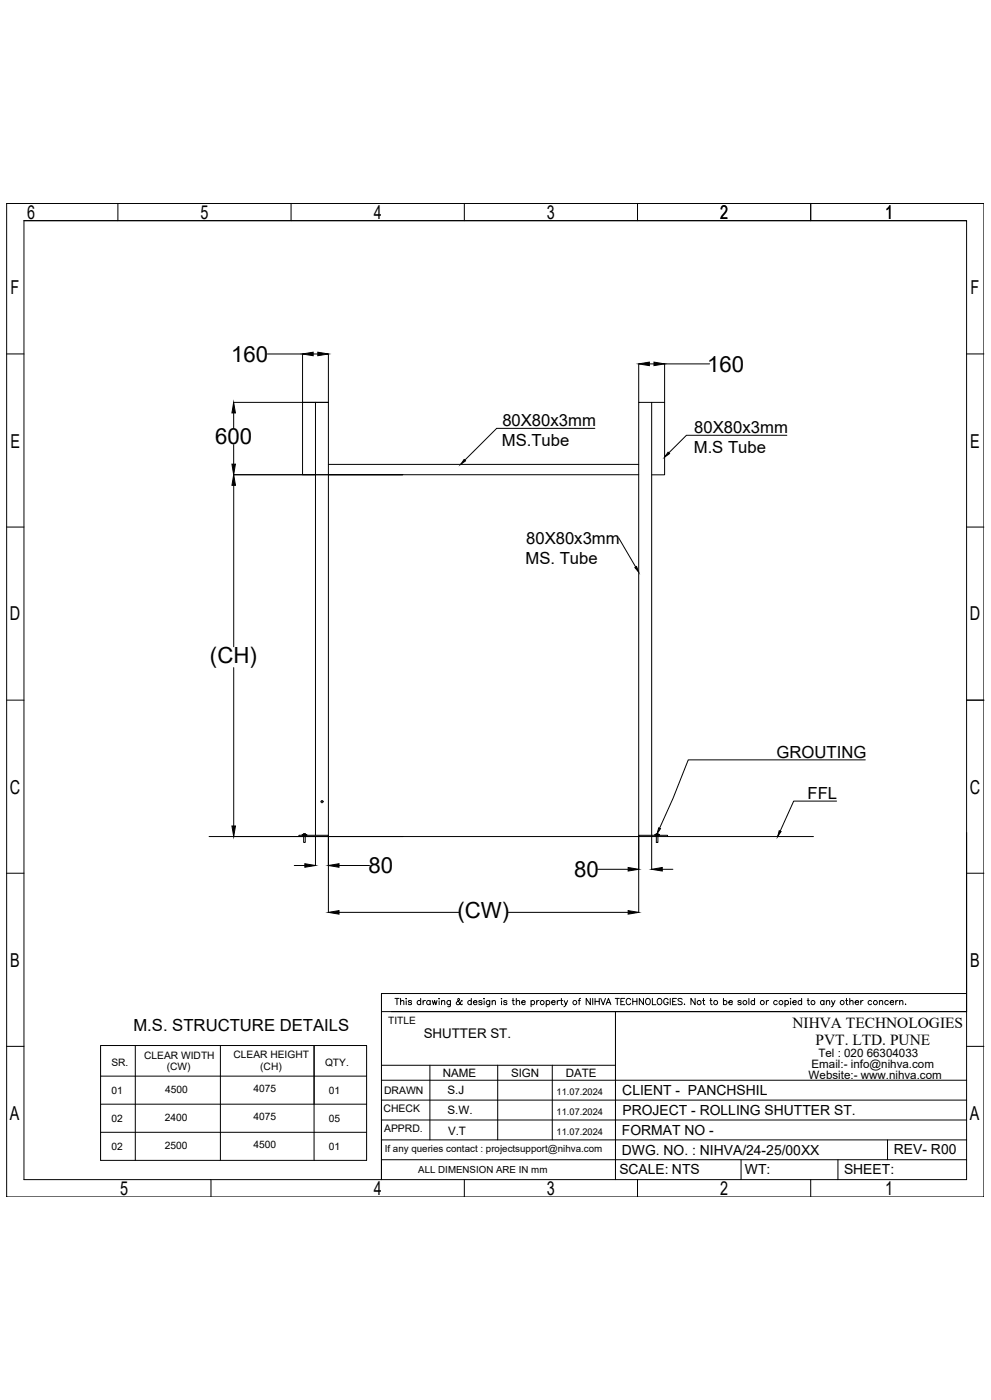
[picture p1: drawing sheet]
<svg xmlns="http://www.w3.org/2000/svg" width="841mm" height="1189mm" viewBox="0 0 841 1189" stroke-linecap="round" stroke-linejoin="round" font-family="sans-serif">
<!-- layer: 0 -->
<g fill="none" stroke="#000" stroke-width=".85">
<path d="M6 173h829v843h-829zM6 173h829M100 173v14M247 173v14M394 173v14M541 173v14M688 173v14M20 187h800v815h-800zM20 187h800M6 301h14M227 301h30v41M266 301h4"/>
<path d="M279 301v41M542 309v33M551 309h4M564 309v33M564 309h38M820 301h15M198 342h59M198 351v13M257 342h22M268 342v367M268 342h-11v61h11M268 342h11"/>
<path d="M279 342v368M553 342h11v61h-11M198 378v16M505 364h-83l-28 27M668 370h-85l-15 15M279 394h263M198 403h344M198 412v137M6 448h14M525 457l15 25M820 448h15M198 567v134"/>
<path d="M6 595h14M820 595h15M734 645h-150l-13 33-11 25M710 680h-36l-12 26M177 710h513M257 708h2l-1 1h1v6h-1v-6zM257 709h-1h3M258 709h21v1M259 709h-5v1M259 709h1h-1M268 710v25M279 710v65"/>
<path d="M542 710v-368h11v396M542 710v-1h25v1M542 710v65M557 708h2l-1 1v6h-1v-6h1zM557 709h-1h4h-1M820 707v137M250 735h9M288 735h26M507 738h26M562 738h9M6 742h14M820 742h15"/>
<path d="M288 775h101M431 775h102M324 844h496v15h-496zM324 859v143M332 859h488M335 848h4M337 848v5M340 851l1-1h1l1 3M340 848v5M344 848h.1M345 850v3M349 850h-1h-1v1l2 1-1 1-1-1"/>
<path d="M357 850a1.7 1.7 0 0 0-2 0 1.7 1.7 0 0 0 0 3 1.7 1.7 0 0 0 2-1M357 848v5M359 850v3M361 850h-1l-1 1M365 850a1.7 1.7 0 0 0-2 0 1.7 1.7 0 0 0 0 3 1.7 1.7 0 0 0 2-1M365 850v3M367 850l1 3 1-3 1 3 1-3M372 848h.1M373 850v3M375 851l1-1h1v3M375 850v3M382 850v4l-2 1"/>
<path d="M382 850a1.7 1.7 0 0 0-2 0 1.7 1.7 0 0 0 0 3 1.7 1.7 0 0 0 2-1M392 850a3 3 0 0 1-5 3v-2l3-2-1-1-1 1 1 1 2 3h1M400 850a1.7 1.7 0 0 0-2 0 1.7 1.7 0 0 0 0 3 1.7 1.7 0 0 0 2-1M400 848v5M402 851h3a1.7 1.7 0 0 0-2-1 1.7 1.7 0 0 0-2 2 1.7 1.7 0 0 0 2 1l2-1M409 850h-1h-1v1l2 1-1 1-2-1M411 848h.1M411 850v3M416 850l-1 4-2 1M416 850a1.7 1.7 0 0 0-3 0 1.7 1.7 0 0 0 0 3 1.7 1.7 0 0 0 3-1M418 851l1-1h1v3M418 850v3"/>
<path d="M425 848h.1M426 850v3M430 850h-1h-1v1l2 1-1 1-2-1M435 850h1M435 848v4l1 1h1M438 851l1-1h2v3M438 848v5M443 851h3a1.7 1.7 0 0 0-2-1 1.7 1.7 0 0 0-2 2 1.7 1.7 0 0 0 2 1l2-1M451 850a1.7 1.7 0 0 1 2 0 1.7 1.7 0 0 1 0 3 1.7 1.7 0 0 1-2-1M451 850v5M455 850v3M458 850h-2l-1 1"/>
<path d="M464 850a1.7 1.7 0 0 1 2 0 1.7 1.7 0 0 1 0 3 1.7 1.7 0 0 1-2-1M464 850v5M468 851h3a1.7 1.7 0 0 0-2-1 1.7 1.7 0 0 0-1 2 1.7 1.7 0 0 0 1 1l2-1M473 850v3M475 850h-1l-1 1M476 850h1M476 848v4l1 1h1M479 850l1 3 2-3M480 853l-2 2M491 850h2M493 848h-1v1v4M501 848v5l-4-5v5"/>
<path d="M503 848v5M505 848v5M505 850h4M509 848v5M510 848l2 5 2-5M514 853l2-5 2 5M515 851h3M522 848h4M522 859v143M524 848v5M527 850h2M530 848h-3v5h3"/>
<path d="M535 849a2 2 0 0 0-2-1 2 2 0 0 0-2 2v1a2 2 0 0 0 2 2 2 2 0 0 0 2-1M537 850h4M537 848v5M541 848v5M546 848v5l-3-5v5M548 849l1-1a2.5 2.5 0 0 1 3 3 2.5 2.5 0 0 1-3 2l-1-2zM554 848v5h3M558 849l1-1a2.5 2.5 0 0 1 3 3 2.5 2.5 0 0 1-3 2l-1-2zM567 849a1.9 1.9 0 0 0-2-1 1.9 1.9 0 0 0-2 2v1a1.9 1.9 0 0 0 2 2 1.9 1.9 0 0 0 2-2h-1M569 848v5M571 850h2M574 848h-3v5h3"/>
<path d="M579 849l-1-1-3 1 1 1 3 2-1 1-3-1M581 853h.1M590 848v5l-4-5v5M596 850h2M597 848v4v1h1M602 850h2M603 848v4v1h1M614 850a1.7 1.7 0 0 1 2 0 1.7 1.7 0 0 1 0 3 1.7 1.7 0 0 1-2-1M614 848v5M619 851h3a1.7 1.7 0 0 0-2-1 1.7 1.7 0 0 0-2 2 1.7 1.7 0 0 0 2 1l2-1M629 850h-1h-2v1l3 1-1 1-2-1M636 848v5"/>
<path d="M640 850a1.7 1.7 0 0 0-2 0 1.7 1.7 0 0 0 0 3 1.7 1.7 0 0 0 2-1M640 848v5M650 850v3M652 850h-1l-1 1M660 850a1.7 1.7 0 0 0-3 0 1.7 1.7 0 0 0 0 3 1.7 1.7 0 0 0 3-1M666 850a1.7 1.7 0 0 1 3 0 1.7 1.7 0 0 1 0 3 1.7 1.7 0 0 1-3-1M666 850v5M671 848h.1M671 850v3M673 851h3a1.7 1.7 0 0 0-2-1 1.7 1.7 0 0 0-2 2 1.7 1.7 0 0 0 2 1l2-1M680 850a1.7 1.7 0 0 0-2 0 1.7 1.7 0 0 0 0 3 1.7 1.7 0 0 0 2-1M680 848v5"/>
<path d="M685 850h2M686 848v4v1h1M699 850a1.7 1.7 0 0 0-2 0 1.7 1.7 0 0 0 0 3 1.7 1.7 0 0 0 2-1M699 850v3M701 851l2-1h1v3M701 850v3M706 850l1 3 2-3M707 853l-2 2M718 850h1M718 848v4l1 1h1M721 851l1-1h2v3M721 848v5"/>
<path d="M726 851h3a1.7 1.7 0 0 0-2-1 1.7 1.7 0 0 0-2 2 1.7 1.7 0 0 0 2 1l2-1M731 850v3M733 850h-2v1M740 850a1.7 1.7 0 0 0-3 0 1.7 1.7 0 0 0 0 3 1.7 1.7 0 0 0 3-1M746 851l2-1h1v3M746 850v3M754 850a1.7 1.7 0 0 0-3 0 1.7 1.7 0 0 0 0 3 1.7 1.7 0 0 0 3-1M755 851h3a1.7 1.7 0 0 0-1-1 1.7 1.7 0 0 0-2 2 1.7 1.7 0 0 0 2 1l1-1M760 850v3M762 850h-1l-1 1M763 851l2-1h1v3M763 850v3"/>
<path d="M768 853h1zM6 889h14M85 888h226v97h-226zM115 888v97M187 888v97M267 888v97M820 889h15M85 914h226M324 917h496M324 905h198M365 905v63M422 905v63"/>
<path d="M469 905v63M85 938h226M324 934h496M324 951h496M85 962h226M324 968h496M753 968v17M324 985h496M629 985v17M711 985v17M179 1002v14M394 1002v14"/>
<path d="M541 1002v14M688 1002v14"/>
<circle cx="460" cy="851" r="1.7"/>
<circle cx="488" cy="851" r="1.8"/>
<circle cx="593" cy="851" r="1.8"/>
<circle cx="607" cy="851" r="1.8"/>
<circle cx="632" cy="851" r="1.7"/>
<circle cx="647" cy="851" r="1.8"/>
<circle cx="663" cy="851" r="1.7"/>
<circle cx="690" cy="851" r="1.8"/>
<circle cx="715" cy="851" r="1.8"/>
<circle cx="743" cy="851" r="1.7"/>
</g>
<g fill="#000" stroke="#000" stroke-width=".85">
<path d="M257 301l9-2v3zM270 299l9 2-9 1zM542 309l9-2v4zM555 307l9 2-9 2zM198 342l2 9h-3zM197 394h3l-2 9zM394 390l1 1-4 3zM567 384l1 1-4 3zM198 403l2 9h-3zM539 482l1-1 2 5zM197 701h3l-2 9zM559 703l2 1-3 4z"/>
<path d="M661 705l2 1-3 4zM259 733l9 2-9 1zM279 735l9-2v3zM533 737l9 1-9 2zM553 738l9-1v3zM279 775l9-2v3zM533 773l9 2-9 1z"/>
</g>
<g fill="none" stroke="#00f" stroke-width=".85">
<path d="M273 680v2M272 681h2"/>
<circle cx="273" cy="681" r=".9"/>
</g>
<g font-size="18.9">
<text x="196" y="307">160</text>
<text x="600" y="316">160</text>
<text x="183" y="377">600</text>
<text x="178" y="563">(CH)</text>
<text x="313" y="742">80</text>
<text x="487" y="745">80</text>
<text x="388" y="780">(CW)</text>
</g>
<g font-size="16.3">
<text x="23" y="186">6</text>
<text x="170" y="186">5</text>
<text x="317" y="186">4</text>
<text x="464" y="186">3</text>
<text x="611" y="186">2</text>
<text x="751" y="186">1</text>
<text x="9" y="250">F</text>
<text x="824" y="250">F</text>
<text x="9" y="380">E</text>
<text x="823" y="380">E</text>
<text x="8" y="527">D</text>
<text x="823" y="527">D</text>
<text x="8" y="674">C</text>
<text x="823" y="674">C</text>
<text x="9" y="821">B</text>
<text x="823" y="821">B</text>
<text x="8" y="951">A</text>
<text x="823" y="951">A</text>
<text x="102" y="1015">5</text>
<text x="317" y="1015">4</text>
<text x="464" y="1015">3</text>
<text x="611" y="1015">2</text>
<text x="751" y="1015">1</text>
</g>
<g font-size="14.2">
<text x="426" y="362">80X80x3mm</text>
<text x="589" y="368">80X80x3mm</text>
<text x="426" y="379">MS.Tube</text>
<text x="589" y="385">M.S Tube</text>
<text x="447" y="462">80X80x3mm</text>
<text x="446" y="479">MS. Tube</text>
<text x="659" y="643">GROUTING</text>
<text x="685" y="678">FFL</text>
<text x="113" y="875">M.S. STRUCTURE DETAILS</text>
</g>
<g font-size="13.1">
<text x="673" y="873">NIHVA TECHNOLOGIES</text>
<text x="692" y="887">PVT. LTD. PUNE</text>
</g>
<g font-size="11.8">
<text x="528" y="930">CLIENT - PANCHSHIL</text>
<text x="528" y="947">PROJECT - ROLLING SHUTTER ST.</text>
<text x="528" y="964">FORMAT NO -</text>
<text x="528" y="980">DWG. NO. : NIHVA/24-25/00XX</text>
<text x="759" y="980">REV- R00</text>
<text x="526" y="997">SCALE: NTS</text>
<text x="632" y="997">WT:</text>
<text x="716" y="997">SHEET:</text>
</g>
<text font-size="11.3" x="360" y="882">SHUTTER ST.</text>
<g font-size="9.8">
<text x="695" y="897">Tel : 020 66304033</text>
<text x="689" y="907">Email:- info@nihva.com</text>
<text x="376" y="915">NAME</text>
<text x="434" y="915">SIGN</text>
<text x="480" y="915">DATE</text>
<text x="686" y="916">Website:- www.nihva.com</text>
<text x="380" y="929">S.J</text>
<text x="380" y="946">S.W.</text>
<text x="380" y="964">V.T</text>
</g>
<g font-size="8.8">
<text x="326" y="929">DRAWN</text>
<text x="326" y="944">CHECK</text>
<text x="326" y="961">APPRD.</text>
</g>
<g font-size="8.7">
<text x="122" y="899">CLEAR WIDTH</text>
<text x="198" y="898">CLEAR HEIGHT</text>
<text x="95" y="905">SR.</text>
<text x="276" y="905">QTY.</text>
<text x="141" y="909">(CW)</text>
<text x="221" y="909">(CH)</text>
<text x="95" y="929">01</text>
<text x="140" y="928">4500</text>
<text x="215" y="927">4075</text>
<text x="279" y="929">01</text>
<text x="95" y="953">02</text>
<text x="140" y="952">2400</text>
<text x="215" y="951">4075</text>
<text x="279" y="952">05</text>
<text x="95" y="977">02</text>
<text x="140" y="976">2500</text>
<text x="215" y="975">4500</text>
<text x="279" y="976">01</text>
</g>
<text font-size="8.6" x="329" y="870">TITLE</text>
<g font-size="8.3">
<text x="327" y="978">If any queries contact : projectsupport@nihva.com</text>
<text x="355" y="996">ALL DIMENSION ARE IN mm</text>
</g>
<g font-size="7.9">
<text x="472" y="930">11.07.2024</text>
<text x="472" y="947">11.07.2024</text>
<text x="472" y="963">11.07.2024</text>
</g>
</svg>
